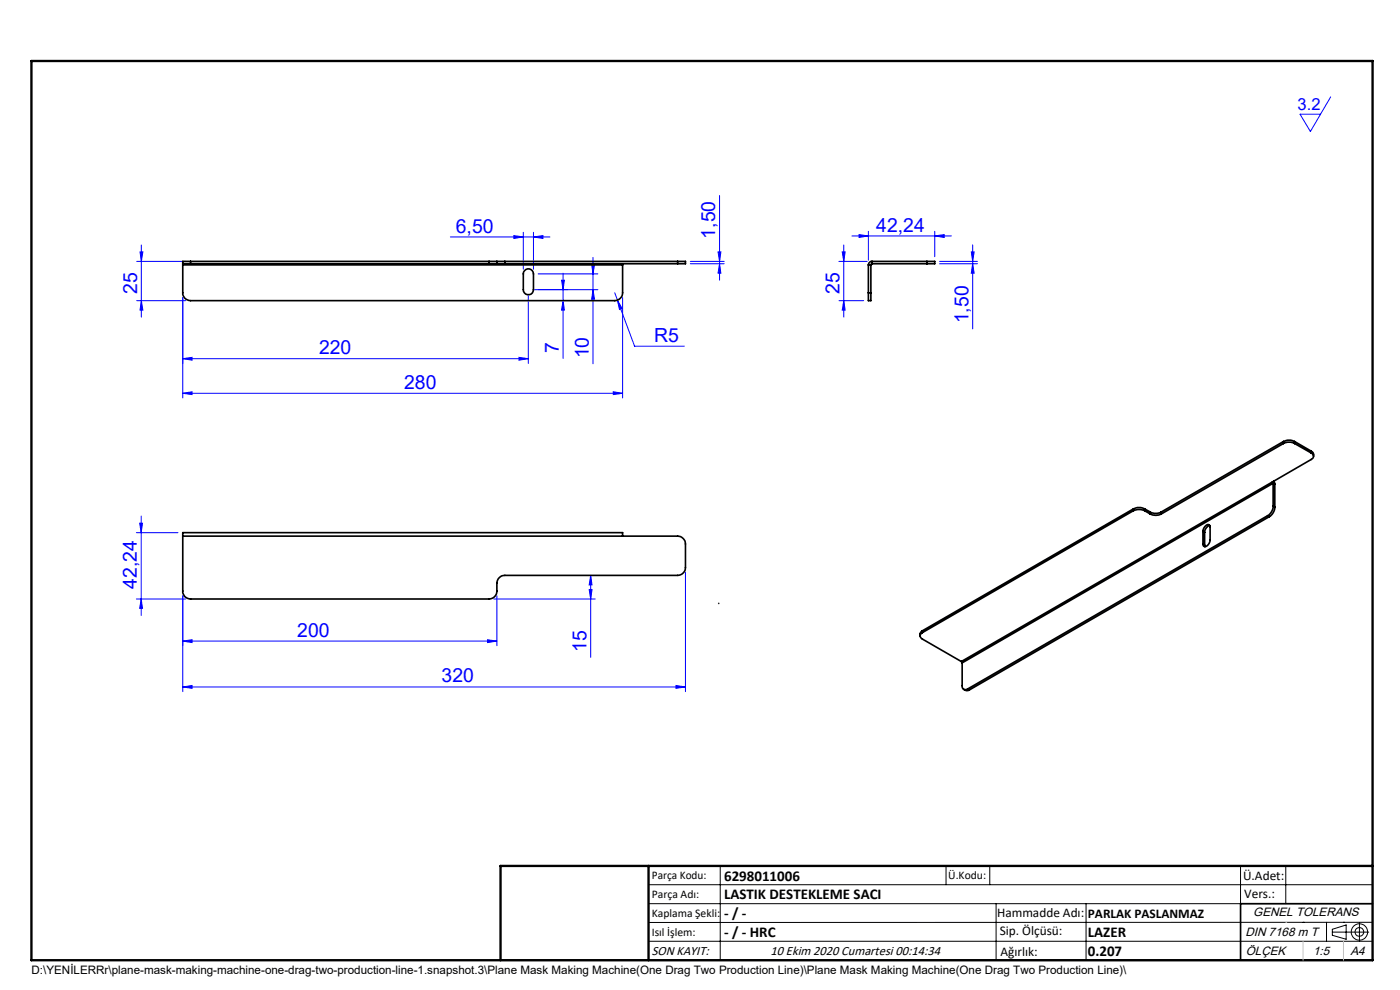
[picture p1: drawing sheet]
<svg xmlns="http://www.w3.org/2000/svg" width="297mm" height="210mm" viewBox="0 0 297 210" stroke-linecap="round" stroke-linejoin="round" font-family="sans-serif">
<g fill="none" stroke="#000" stroke-width=".21">
<path d="M137.6 187.7h153.6M137.6 191.7h153.6M137.6 199.7h153.6M152.8 183.7v20M200.7 183.7v4M210 183.7v4M211.3 191.7v12M230.4 191.7v12M263.2 183.7v20M272.8 183.7v8M276.4 195.6h.1M281.4 195.6v4.1"/>
<path d="M282.6 197.7h7.8M282.6 197.1l3-.9v3l-3-.8zM285 195.6h.1M288.4 195.8v3.8M291.2 195.6l-153.6 .1"/>
<circle cx="288.4" cy="197.7" r="1.74"/>
<circle cx="288.4" cy="197.7" r=".93"/>
</g>
<g fill="none" stroke="#00f" stroke-width=".21">
<path d="M282.3 20.6l-4.3 7.3-2.2-3.7h4.3M29 55.4h10.4M29.7 53.4h.6l-.3 2zM30 52v15.3M95.5 50.3h21.2M109 50l2 .3-2 .3zM111 49.3v7.8M113.2 50.3l2-.3v.6zM113.2 49.3v7.8M114.2 58.1h12.6M119.1 59.4h.6l-.2 2zM119.5 58v18.1"/>
<path d="M125.5 56.1h.6l-.3 2zM125.8 54.6v22.6M146.4 55.4h7.2M146.4 55.9h7.2M152.3 53.4h.6l-.3 2zM152.6 41.5v17.9M152.6 55.9l.3 2.1h-.6zM178 55.4h6M178.7 53.4h.6l-.3 2zM179 52v15.3M180.7 50.1h21.1M182.2 49.8l2 .3-2 .3z"/>
<path d="M184.2 49.1v6.1M198.3 50.1l2-.3v.6zM198.3 49.1v5.4M199.3 55.4h8.1M199.3 55.9h8.1M206.1 53.4h.6l-.4 2zM206.3 55.9l.4 2.1h-.6zM206.3 52v17.8M29 63.8h10.4M30 63.8l.3 2h-.6zM38.8 63.1v21.3M38.8 76.1l1.9-.3v.6z"/>
<path d="M38.8 76.1h73.3M110.1 75.8l2 .3-2 .3zM112.1 62.4v14.7M119.5 63.8l.2 2h-.6zM125.8 61.4l.3 2.1h-.6zM126.8 61.4h-13.7M130.4 62.1l.6 1.6M131 63.7l1 1.7-.6 .2zM131 63.7l3.6 9.7h10.6M132.1 63.1v21.3M178 63.8h5.2M179 63.8l.3 2h-.6z"/>
<path d="M38.8 83.4l1.9-.3v.6zM38.8 83.4h93.3M130.1 83.1l2 .3-2 .3zM28.9 113h8.8M29.6 111h.6l-.2 2zM30 109.5v21.1M28.9 127.1h10.5M30 127.1l.2 1.9h-.6zM38.8 136l1.9-.3v.6zM38.8 126.4v20.3M38.8 136h66.6M103.4 135.7l2 .3-2 .3z"/>
<path d="M104.7 127.1h21.6M105.4 126.4v10.6M125 125.1h.6l-.3 2zM125.3 122.1l.3 2h-.6zM125.3 122.1v17.3M145.4 121.4v25.3M38.8 145.7l1.9-.3v.6zM38.8 145.7h106.6M143.4 145.4l2 .3-2 .3z"/>
</g>
<path d="M291.2 191.7h-28v12M106.2 203.7h185" fill="none" stroke="#000" stroke-width=".35"/>
<path d="M6.7 12.9h284.5v190.8h-284.5zM137.6 183.7v20M291.2 183.7h-185v20" fill="none" stroke="#000" stroke-width=".5"/>
<path d="M152.5 128h.1" fill="none" stroke="#191924" stroke-width=".35"/>
<path d="M272.8 195.6h.1M276.4 199.7v4M285 199.7v4" fill="none" stroke="#c0c0c0" stroke-width=".21"/>
<g fill="#00f">
<path d="M110.1 75.8l2 .3-2 .3zM38.8 76.1l1.9-.3v.6z"/>
<path d="M103.4 135.7l2 .3-2 .3zM38.8 136l1.9-.3v.6z"/>
<path d="M131 63.7l.4 1.9 .6-.2zM38.8 145.7l1.9-.3v.6zM143.4 145.4l2 .3-2 .3z"/>
<path d="M109 50l2 .3-2 .3zM113.2 50.3l2-.3v.6z"/>
<path d="M152.3 53.4h.6l-.3 2zM152.6 55.9l.3 2.1h-.6z"/>
<path d="M30 127.1l.2 1.9h-.6zM29.6 111h.6l-.2 2zM125 125.1h.6l-.3 2zM125.3 122.1l.3 2h-.6z"/>
<path d="M179 63.8l.3 2h-.6zM178.7 53.4h.6l-.3 2z"/>
<path d="M29.7 53.4h.6l-.3 2zM30 63.8l.3 2h-.6zM119.1 59.4h.6l-.2 2zM119.5 63.8l.2 2h-.6zM206.1 53.4h.6l-.4 2zM206.3 55.9l.4 2.1h-.6z"/>
<path d="M125.5 56.1h.6l-.3 2zM125.8 61.4l.3 2.1h-.6z"/>
<path d="M182.2 49.8l2 .3-2 .3zM198.3 50.1l2-.3v.6z"/>
<path d="M38.8 83.4l1.9-.3v.6zM130.1 83.1l2 .3-2 .3z"/>
</g>
<g fill="none" stroke="#000" stroke-width=".35">
<path d="M38.8 55.9h1.6M38.8 55.9v.3M38.8 56.2v5.9a1.63 1.63 0 0 0 1.6 1.7h90a1.69 1.69 0 0 0 1.7-1.7v-5.9M38.8 56.2h93.3M40.4 55.4h-1.6v.5M40.4 55.4v.5M40.4 55.4h63.4M40.4 55.9h63.4M103.8 55.4h1.6M103.8 55.9h1.6M103.8 55.4v.5M105.4 55.4h1.7"/>
<path d="M105.4 55.9h1.7M105.4 55.4v.5M107.1 55.4h36.7M107.1 55.9h36.7M107.1 55.4v.5M111.3 57.4a1.07 1.07 0 0 1 1.2-.3 1.07 1.07 0 0 1 .7 1v3.3a1.08 1.08 0 0 1-1.1 1.1 1.08 1.08 0 0 1-1.1-1.1v-3.3zM132.1 55.9v.3M143.8 55.4h1.6v.5h-1.6M143.8 55.4v.5M184.2 56.2h.5M184.2 56.2v5.9M184.7 56.2v5.9"/>
<path d="M185 55.4a.78 .78 0 0 0-.8 .8M185 55.9l-.3 .3M185 55.4h11.6M185 55.9h11.6M185 55.4v.5M196.6 55.4h1.7v.5h-1.7M196.6 55.4v.5M184.2 62.1v1.7h.5v-1.7M184.2 62.1h.5M272.3 94.1a2.62 2.62 0 0 1 2.3 0M272.3 93.7a2.62 2.62 0 0 1 2.3 0M272.3 94.1l-26 14.9"/>
<path d="M272.3 93.7v.4M272.3 93.7l-26 14.9M274.6 94.1l3.6 2M274.6 93.7v.4M274.6 93.7l3.6 2M278.2 96.1a.73 .73 0 0 1 .5 .7 .73 .73 0 0 1-.5 .7l-8.3 4.7M278.2 95.7l.4 .3 .1 .8M278.2 95.7v.4M38.8 113.7v-.7h93.3v.7M38.8 113.7h105a1.69 1.69 0 0 1 1.6 1.7v5a1.69 1.69 0 0 1-1.6 1.7h-36.7a1.69 1.69 0 0 0-1.7 1.6v1.7a1.69 1.69 0 0 1-1.6 1.7h-63.4a1.63 1.63 0 0 1-1.6-1.7zM240.5 108.3a2.95 2.95 0 0 1 2.3 0M240.5 107.9a2.62 2.62 0 0 1 2.3 0"/>
<path d="M240.5 108.3l-44.8 25.9M240.5 107.9v.4M240.5 107.9l-44.8 25.9M242.8 108.3l1.2 .7M242.8 107.9v.4M242.8 107.9l1.2 .7M244 109a2.54 2.54 0 0 0 2.3 0M244 108.6a2.54 2.54 0 0 0 2.3 0M244 108.6v.4M246.3 108.6v.4M255.2 112.7l.4-1a.62 .62 0 0 1 1.1-.2v3l-.2 .7a.77 .77 0 0 1-.5 .7 .77 .77 0 0 1-.8-.2v-.3M255.2 112.7v2.7"/>
<path d="M255.2 115.4l.4 .2M255.2 112.7l.4 .2M255.6 115.6v.4M255.6 112.9v2.7M256.6 111.5l-.7 .4-.3 1M268.9 109.4l-63.6 36.7M268.9 109.4l.4 .2M269.3 109.6l-63.7 36.8M269.9 102.2l.2 .3M269.9 102.2l-66 38.1M270.1 107.4a2.46 2.46 0 0 1-1.2 2M270.1 102.5l-66 38.1"/>
<path d="M270.1 102.5v4.9M270.1 107.4l.3 .2M270.1 102.5l.3 .2M270.2 102.1l.2 .6M270.4 107.6a2.46 2.46 0 0 1-1.1 2M270.4 102.7v4.9M195.7 134.2a.73 .73 0 0 0-.5 .7 .73 .73 0 0 0 .5 .7l8.2 4.7M195.7 133.8l-.5 .5v.6M195.7 133.8v.4M203.9 140.3l.2 .3M204.1 140.6v4.8a.71 .71 0 0 0 .3 .8 .71 .71 0 0 0 .9-.1M204.4 146.2l.6 .3 .6-.1"/>
<path d="M205.3 146.1l.3 .3"/>
</g>
<g font-size="4.1" fill="#00f">
<text x="96.7" y="49.3">6,50</text>
<text x="151.7" y="50.6" transform="rotate(-90 151.7 50.6)">1,50</text>
<text x="185.9" y="49.1">42,24</text>
<text x="29.1" y="62.3" transform="rotate(-90 29.1 62.3)">25</text>
<text x="178.1" y="62.3" transform="rotate(-90 178.1 62.3)">25</text>
<text x="205.4" y="68.6" transform="rotate(-90 205.4 68.6)">1,50</text>
<text x="67.7" y="75.2">220</text>
<text x="118.5" y="74.9" transform="rotate(-90 118.5 74.9)">7</text>
<text x="124.9" y="76" transform="rotate(-90 124.9 76)">10</text>
<text x="138.8" y="72.5">R5</text>
<text x="85.7" y="82.5">280</text>
<text x="29" y="124.9" transform="rotate(-90 29 124.9)">42,24</text>
<text x="63.1" y="135.1">200</text>
<text x="124.4" y="138.3" transform="rotate(-90 124.4 138.3)">15</text>
<text x="93.7" y="144.8">320</text>
</g>
<text font-size="3.5" fill="#00f" x="275.3" y="23.4">3.2</text>
<g font-size="3.2">
<text x="153.6" y="190.8">LASTIK DESTEKLEME SACI</text>
<text x="153.6" y="186.8">6298011006</text>
<text x="153.6" y="194.8">- / -</text>
<text x="153.6" y="198.8">- / - HRC</text>
<text x="230.8" y="198.7">LAZER</text>
<text x="230.8" y="202.8">0.207</text>
</g>
<g font-size="2.8">
<text x="263.7" y="186.7">Ü.Adet:</text>
<text x="263.9" y="190.5">Vers.:</text>
<text x="211.5" y="194.5">Hammadde Adı:</text>
<text x="230.8" y="194.7">PARLAK PASLANMAZ</text>
<text x="138.3" y="202.6">SON KAYIT:</text>
<text x="163.5" y="202.6">10 Ekim 2020 Cumartesi 00:14:34</text>
<text x="212.1" y="198.4">Sip. Ölçüsü:</text>
<text x="212.2" y="202.7">Ağırlık:</text>
</g>
<g font-size="2.6">
<text x="265.9" y="194.4">GENEL TOLERANS</text>
<text x="264.2" y="198.5">DIN 7168 m T</text>
<text x="264.3" y="202.6">ÖLÇEK</text>
<text x="278.5" y="202.6">1:5</text>
<text x="286.5" y="202.6">A4</text>
</g>
<g font-size="2.5">
<text x="138.3" y="186.4">Parça Kodu:</text>
<text x="138.3" y="190.5">Parça Adı:</text>
<text x="201.2" y="186.5">Ü.Kodu:</text>
<text x="138.3" y="194.5">Kaplama Şekli:</text>
<text x="138.3" y="198.6">Isıl İşlem:</text>
<text x="6.7" y="206.7">D:\YENİLERRr\plane-mask-making-machine-one-drag-two-production-line-1.snapshot.3\Plane Mask Making Machine(One Drag Two Production Line)\Plane Mask Making Machine(One Drag Two Production Line)\</text>
</g>
</svg>
